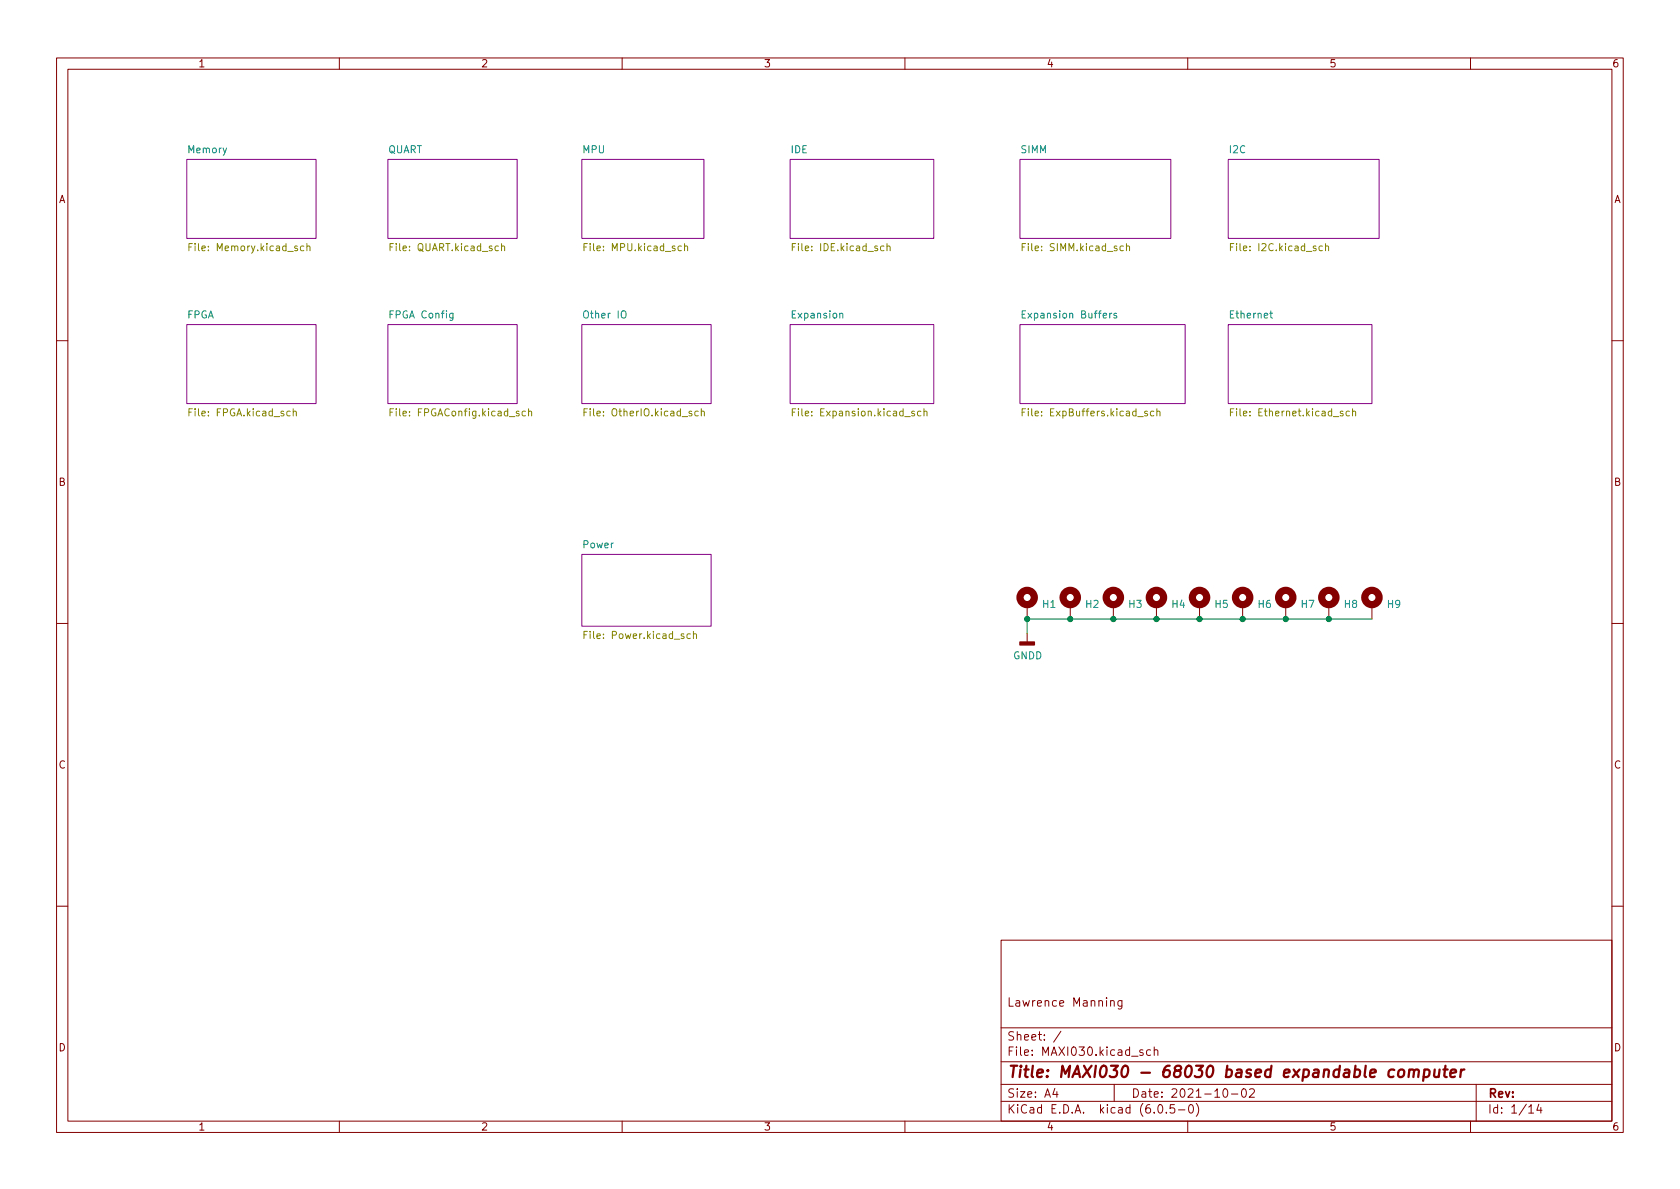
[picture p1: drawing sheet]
<svg xmlns="http://www.w3.org/2000/svg" width="297mm" height="210mm" viewBox="0 0 297 210" stroke-linecap="round" stroke-linejoin="round" font-family="sans-serif">
<g fill="none" stroke="#840000" stroke-width=".18">
<path d="M10 10.2h277v190.1h-277zM12 12.2h273v186.1h-273zM60 10.2v2M110 10.2v2M160 10.2v2M210 10.2v2M260 10.2v2M10 60.2h2M285 60.2h2M10 110.2h2M181.6 106.9v2.6M181.6 112v1.5"/>
<path d="M189.2 106.9v2.6M196.8 106.9v2.6M204.5 106.9v2.6M212.1 106.9v2.6M219.7 106.9v2.6M227.3 106.9v2.6M234.9 106.9v2.6M242.6 106.9v2.6M285 110.2h2M10 160.2h2M177 166.3h108v32h-108zM196.4 177.1l.2-.2 .3 .1 .1 .9"/>
<path d="M196.4 176.9v1M198.4 176.9v1.2l-.3 .3h-.4M198.4 177l-.5-.1-.3 .3v.4l.2 .3h.6M285 160.2h2M60 198.3v2M110 198.3v2M160 198.3v2M177 194.8h108M177 191.8h108M177 187.8h108M177 181.8h108M186.5 192.5l-.4 1h1"/>
<path d="M186.9 193v1M187.6 182.4l-1.3 1.9M197 191.8v3M202.1 185.7l-.4-.1-.2 .2 .1 .3 .5 .1v.4h-.6M203.4 185.7l-.4-.1-.3 .3v.4l.2 .3h.5M204.1 185.8l.2-.2 .3 .1 .1 .9M204.1 185.1v1.5M204.9 195.4l.2-.1a.81 .81 0 0 1 .6 .7 .81 .81 0 0 1-.3 .8h-.2a.81 .81 0 0 1-.6-.6 .81 .81 0 0 1 .3-.8zM206.2 196.7v.1M207.6 195.3h-.7v.7l.2-.1 .5 .1 .1 .2-.1 .5-.2 .1-.5-.1M208.4 196.3h1.1M210 198.3v2"/>
<path d="M210.4 195.4l.1-.1a.81 .81 0 0 1 .6 .7 .81 .81 0 0 1-.3 .8h-.2a.81 .81 0 0 1-.5-.6 .81 .81 0 0 1 .3-.8zM211.5 195.1a1.72 1.72 0 0 1 0 2.3M216.4 192.6l.2-.1a.81 .81 0 0 1 .6 .7 .81 .81 0 0 1-.3 .8h-.2a.81 .81 0 0 1-.6-.6 .81 .81 0 0 1 .3-.8zM217.7 193.5h1.2M219.7 192.6l.2-.1a.81 .81 0 0 1 .5 .7 .81 .81 0 0 1-.3 .8h-.1a.81 .81 0 0 1-.6-.6 .81 .81 0 0 1 .3-.8zM220.9 192.7l.6-.2 .2 .2 .1 .3-.9 1h.9M260 198.3v2M261 191.8v6.5M270.3 195.8l.4-.5v1.5M270.3 196.8h.9M272.1 195.3l-.4 1h.9M272.4 195.8v1"/>
</g>
<g fill="none" stroke="#840000" stroke-width=".4">
<path d="M247.4 189.3a.52 .52 0 0 1 .5-.2 .52 .52 0 0 1 .4 .4l-.1 .6a.55 .55 0 0 1-.5 .4 .55 .55 0 0 1-.5-.4zM249.2 189.3a.49 .49 0 0 1 .8 .1l-.1 1.1M249.2 189.1l-.2 1.4M250 189.4a.5 .5 0 0 1 .8-.2v1.3M251.9 189.2l.2-.1 .5 .1 .2 .3-.1 .6a.66 .66 0 0 1-1 .3M251.9 189.1l-.3 2M253.7 189.1l-.1 1.3a.57 .57 0 0 0 .8-.1M254.5 189.1l-.1 1.4M255.2 189.1h.8M255.6 188.5l-.2 1.7v.2l.4 .1M256.5 189.8l.9-.2v-.4l-.6-.1-.3 .3v1l.2 .1 .5-.1M258.3 189.1l-.1 1.4"/>
<path d="M258.9 189.1l-.4 .1-.2 .3"/>
</g>
<g fill="#fff" stroke="#fff" stroke-width=".18">
<path d="M217.2 28.2h26.6v14h-26.6z"/>
<path d="M180.3 28.2h26.7v14h-26.7z"/>
<path d="M68.6 57.4h22.8v14h-22.8z"/>
<path d="M33 57.4h22.9v14h-22.9z"/>
<path d="M68.6 28.2h22.8v14h-22.8z"/>
<path d="M102.9 28.2h21.6v14h-21.6z"/>
<path d="M33 28.2h22.9v14h-22.9z"/>
<path d="M180.3 57.4h29.2v14h-29.2z"/>
<path d="M102.9 57.4h22.8v14h-22.8z"/>
<path d="M102.9 98h22.8v12.7h-22.8z"/>
<path d="M139.7 28.2h25.4v14h-25.4z"/>
<path d="M139.7 57.4h25.4v14h-25.4z"/>
<path d="M217.2 57.4h25.4v14h-25.4z"/>
</g>
<g fill="none" stroke="#840084" stroke-width=".18">
<path d="M33 28.2h22.9v14h-22.9zM68.6 28.2h22.8v14h-22.8zM102.9 28.2h21.6v14h-21.6zM139.7 28.2h25.4v14h-25.4zM180.3 28.2h26.7v14h-26.7zM217.2 28.2h26.6v14h-26.6zM33 57.4h22.9v14h-22.9zM68.6 57.4h22.8v14h-22.8zM102.9 57.4h22.8v14h-22.8zM139.7 57.4h25.4v14h-25.4zM180.3 57.4h29.2v14h-29.2zM217.2 57.4h25.4v14h-25.4z"/>
<path d="M102.9 98h22.8v12.7h-22.8z"/>
</g>
<g fill="none" stroke="#848400" stroke-width=".18">
<path d="M33.4 43.7h.4M34 43.1h-.6v1.2M53.7 43.6l-.3-.1-.3 .2 .1 .6h.5M54.3 43.6l.1-.1 .3 .1 .1 .7M54.3 43.1v1.2M88.7 43.6l.2-.1 .3 .1v.7M88.7 43.1v1.2M103.3 43.7h.4M103.9 43.1h-.6v1.2M120.5 43.6l-.4-.1-.2 .2 .1 .6h.5M121 43.6l.2-.1 .3 .1 .1 .7M121 43.1v1.2"/>
<path d="M140.1 43.7h.4M140.7 43.1h-.6v1.2M156.8 43.6l.2-.1 .3 .1 .1 .7M156.8 43.1v1.2M180.7 43.7h.4M181.3 43.1h-.6v1.2M199.2 43.6l.1-.1 .4 .1v.7M199.2 43.1v1.2M217.6 43.7h.4M218.2 43.1h-.6v1.2M233.8 43.6l-.3-.1-.3 .2 .1 .6h.5M234.4 43.6l.1-.1 .3 .1 .1 .7"/>
<path d="M234.4 43.1v1.2M51.8 72.8l.2-.1 .3 .1 .1 .7M51.8 72.3v1.2M69 72.9h.4M69.6 72.3h-.6v1.2M92.9 72.8l-.4-.1-.2 .2 .1 .6h.5M93.5 72.8l.1-.1 .3 .1 .1 .7M93.5 72.3v1.2M103.3 72.9h.4M103.9 72.3h-.6v1.2M123.5 72.8l-.4-.1-.3 .2 .2 .6h.5M124 72.8l.2-.1 .3 .1v.7"/>
<path d="M124 72.3v1.2M140.1 72.9h.4M140.7 72.3h-.6v1.2M162.8 72.8l-.3-.1-.3 .2 .1 .6h.5M163.4 72.8l.1-.1 .3 .1 .1 .7M163.4 72.3v1.2M180.7 72.9h.4M181.3 72.3h-.6v1.2M204 72.8l-.4-.1-.2 .2 .1 .6h.5M204.5 72.8l.2-.1 .3 .1 .1 .7M204.5 72.3v1.2M217.6 72.9h.4"/>
<path d="M218.2 72.3h-.6v1.2M238.6 72.8l-.4-.1-.2 .2 .1 .6h.5M239.1 72.8l.2-.1 .3 .1 .1 .7M239.1 72.3v1.2M103.3 112.3h.4M103.9 111.6h-.6v1.3M122.1 112.1h-.4l-.2 .2 .1 .6h.5M122.6 112.2l.2-.1h.3v.8M122.6 111.6v1.3"/>
</g>
<path d="M80.1 55.4v1l-.3 .3-.3-.1M80.1 55.5l-.4-.1-.2 .2 .1 .6h.5M148.5 55.5l.2-.1 .3 .1v.7M180.7 55.6h.4M181.3 55h-.6v1.2h.6M196.2 55.4v.8M196.6 55.4l-.4 .2M197.4 55.5l-.3-.1-.2 .2 .1 .2 .4 .1v.3h-.5M224.5 55.4h.5M224.7 55v1.1l.3 .1" fill="none" stroke="#008484" stroke-width=".18"/>
<g fill="none" stroke="#840000" stroke-width="1.3">
<circle cx="181.6" cy="105.7" r="1.27"/>
<circle cx="189.2" cy="105.7" r="1.27"/>
<circle cx="196.8" cy="105.7" r="1.27"/>
<circle cx="204.5" cy="105.7" r="1.27"/>
<circle cx="212.1" cy="105.7" r="1.27"/>
<circle cx="219.7" cy="105.7" r="1.27"/>
<circle cx="227.3" cy="105.7" r="1.27"/>
<circle cx="234.9" cy="105.7" r="1.27"/>
<circle cx="242.6" cy="105.7" r="1.27"/>
</g>
<path d="M180.3 113.5h2.6v.5h-2.6z" fill="#840000" stroke="#840000" stroke-width=".25"/>
<path d="M242.6 109.5h-61v2.5" fill="none" stroke="#008400" stroke-width=".18"/>
<g fill="#008400" stroke="#008400" stroke-width=".18">
<circle cx="219.7" cy="109.5" r=".46"/>
<circle cx="227.3" cy="109.5" r=".46"/>
<circle cx="212.1" cy="109.5" r=".46"/>
<circle cx="196.8" cy="109.5" r=".46"/>
<circle cx="204.5" cy="109.5" r=".46"/>
<circle cx="234.9" cy="109.5" r=".46"/>
<circle cx="181.6" cy="109.5" r=".46"/>
<circle cx="189.2" cy="109.5" r=".46"/>
</g>
<text font-size="2.8" fill="#840000" x="178" y="190.6">Title: MAXI030 - 68030 based expandable computer</text>
<g font-size="2.1" fill="#840000">
<text x="178" y="178">Lawrence Manning</text>
<text x="178" y="184">Sheet: /</text>
<text x="178" y="186.7">File: MAXI030.kicad_sch</text>
<text x="178" y="196.9">KiCad E.D.A. kicad (6.0.5-0)</text>
<text x="178" y="194.1">Size: A4</text>
<text x="200" y="194.1">Date: 2021-10-02</text>
<text x="263" y="194.1">Rev:</text>
<text x="263" y="196.9">Id: 1/14</text>
</g>
<g font-size="1.8" fill="#840000">
<text x="35" y="11.9">1</text>
<text x="85" y="11.9">2</text>
<text x="135" y="11.9">3</text>
<text x="185" y="11.9">4</text>
<text x="235" y="11.9">5</text>
<text x="285" y="11.9">6</text>
<text x="10.3" y="35.9">A</text>
<text x="285.3" y="35.9">A</text>
<text x="10.3" y="85.9">B</text>
<text x="285.3" y="85.9">B</text>
<text x="10.3" y="135.9">C</text>
<text x="285.3" y="135.9">C</text>
<text x="10.3" y="185.9">D</text>
<text x="285.3" y="185.9">D</text>
<text x="35" y="199.9">1</text>
<text x="85" y="199.9">2</text>
<text x="135" y="199.9">3</text>
<text x="185" y="199.9">4</text>
<text x="235" y="199.9">5</text>
<text x="285" y="199.9">6</text>
</g>
<g font-size="1.8" fill="#008484">
<text x="33.3" y="27.1">Memory</text>
<text x="68.5" y="27.1">QUART</text>
<text x="103" y="27.1">MPU</text>
<text x="139.8" y="27.1">IDE</text>
<text x="180.5" y="27.1">SIMM</text>
<text x="217.4" y="27.1">I2C</text>
<text x="33" y="56.3">FPGA</text>
<text x="69" y="56.3">FPGA Config</text>
<text x="103.4" y="56.3">Other IO</text>
<text x="140.1" y="56.3">Expansion</text>
<text x="181.3" y="56.3">Expansion Buffers</text>
<text x="217.6" y="56.3">Ethernet</text>
<text x="103.1" y="96.9">Power</text>
<text x="184.4" y="107.5">H1</text>
<text x="192" y="107.5">H2</text>
<text x="199.6" y="107.5">H3</text>
<text x="207.2" y="107.5">H4</text>
<text x="214.8" y="107.5">H5</text>
<text x="222.5" y="107.5">H6</text>
<text x="230.1" y="107.5">H7</text>
<text x="237.7" y="107.5">H8</text>
<text x="245.3" y="107.5">H9</text>
<text x="179.1" y="116.6">GNDD</text>
</g>
<g font-size="1.8" fill="#848400">
<text x="34.1" y="44.4">File: Memory.kicad_sch</text>
<text x="69.4" y="44.4">File: QUART.kicad_sch</text>
<text x="103.9" y="44.4">File: MPU.kicad_sch</text>
<text x="140.7" y="44.4">File: IDE.kicad_sch</text>
<text x="181.3" y="44.4">File: SIMM.kicad_sch</text>
<text x="218.3" y="44.4">File: I2C.kicad_sch</text>
<text x="33.9" y="73.6">File: FPGA.kicad_sch</text>
<text x="69.6" y="73.6">File: FPGAConfig.kicad_sch</text>
<text x="104" y="73.6">File: OtherIO.kicad_sch</text>
<text x="140.9" y="73.6">File: Expansion.kicad_sch</text>
<text x="181.6" y="73.6">File: ExpBuffers.kicad_sch</text>
<text x="218.4" y="73.6">File: Ethernet.kicad_sch</text>
<text x="104" y="113">File: Power.kicad_sch</text>
</g>
</svg>
